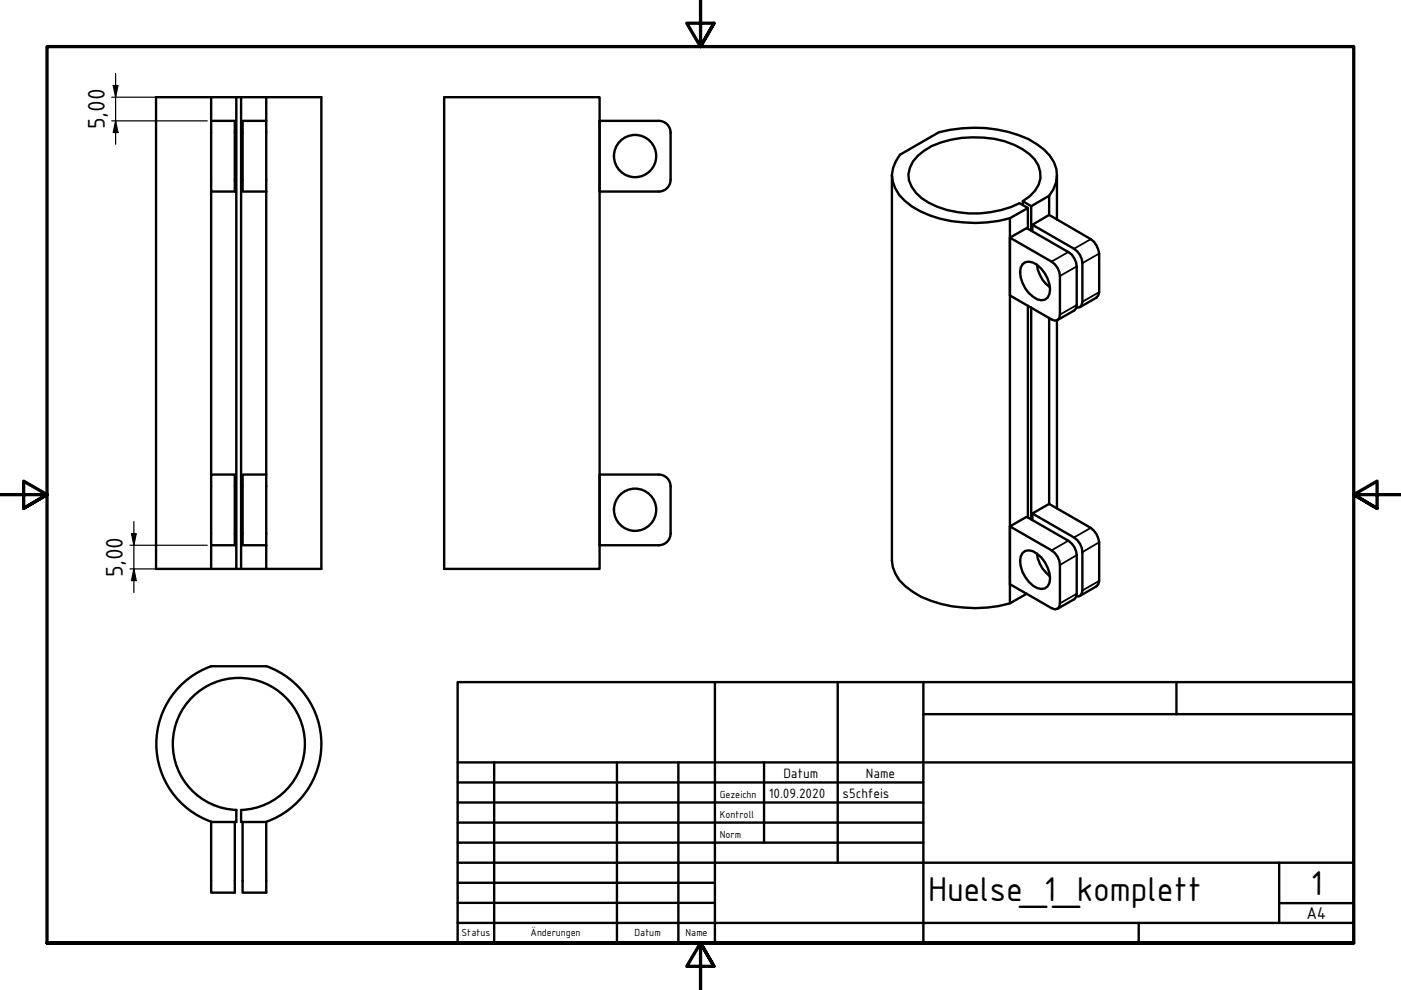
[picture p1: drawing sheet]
<svg xmlns="http://www.w3.org/2000/svg" width="297mm" height="210mm" viewBox="0 0 297 210" stroke-linecap="round" stroke-linejoin="round" font-family="sans-serif">
<!-- layer: Sichtbar (ISO) -->
<g fill="none" stroke="#000" stroke-width=".51">
<path d="M44.8 20.6h5.3v100M44.8 20.6h-11.7v100h17M44.8 25.6h5v15h-5zM44.8 20.6v5M50.1 20.6h1M56.5 20.6h-5.4v100h5.4M56.5 20.6v5M56.5 20.6h11.6v100h-11.6M94.2 20.6h32.9v100h-32.9zM139.6 25.6h-12.5v15h12.5M139.7 25.6a2.51 2.51 0 0 1 2.5 2.5M142.2 28.1v10a2.51 2.51 0 0 1-2.5 2.5"/>
<path d="M189.1 37.2v81.6a8.2 8.2 0 0 0 4.4 6.6 25 25 0 0 0 15.9 3.4l2.4-.3 2.3-.6M224.1 37.2v9.4M44.8 40.6v60M56.5 40.6h-5.1v-15h5.1v75M214.1 50.4v12.2l8.8 5.1 .7 .3 .6-.1 .4-.5 .1-.7v-8.2a3.9 3.9 0 0 0-1.8-3l-8.8-5.1 3.6-2 8.8 5a3.9 3.9 0 0 1 1.8 3.1v8.2l-.1 .7-.4 .4-3.6 2.1M216.8 56a2.22 2.22 0 0 1 3.1 .2 6.6 6.6 0 0 1 2.6 6.1 1.76 1.76 0 0 1-2.6 1.2 6.6 6.6 0 0 1-3.5-6.8zM216.9 42.6a7 7 0 0 0 3.7-4.8 5.8 5.8 0 0 0-2.4-5.1 18 18 0 0 0-12-3.6 17.3 17.3 0 0 0-11.6 4 5.2 5.2 0 0 0-.4 7.8 14.5 14.5 0 0 0 8.9 4.1 22.4 22.4 0 0 0 13.1-1.9l1.7 1M216.9 43.5v-.9l1.7 1.1M217.9 44.1l-3.8 2.2v81.6l3.6-2M217.9 44.1v4.4M218.6 43.7v5.2M218.9 47.7v1.3"/>
<path d="M219.8 56.1a7.3 7.3 0 0 0 2.8 4.8M222.4 41.5a6.7 6.7 0 0 0-1-9.8 22.5 22.5 0 0 0-15-4.6l-5 .4-2.3 .5-8.3 4.8a6.4 6.4 0 0 0-.2 8.5 18 18 0 0 0 11.2 5.6 29 29 0 0 0 12.3-.6M222.4 41.5v4.1M222.4 41.5l-3.8 2.2M217.9 64.8v44.9M218.6 65.2v44.9M222.4 67.4v39.4M224.1 67.9v39.9M229 65.1l3.5-2 .4-.5 .1-.7v-8.1a4.4 4.4 0 0 0-1.7-3.1l-8.9-5.1-3.5 2.1 8.8 5a3.9 3.9 0 0 1 1.8 3.1v8.2a1.04 1.04 0 0 1-1.3 1.2M44.8 100.6h5v15h-5zM44.8 115.6v5M56.5 115.6h-5.1v-15h5.1v20"/>
<path d="M139.6 100.6h-12.5v15h12.5M139.7 100.6a2.51 2.51 0 0 1 2.5 2.5M142.2 103.1v10a2.51 2.51 0 0 1-2.5 2.5M214.1 111.6v12.3l8.8 5 .7 .3 .6-.1 .4-.5 .1-.7v-8.1a3.9 3.9 0 0 0-1.8-3.1l-8.8-5.1 3.6-2 8.8 5.1a3.9 3.9 0 0 1 1.8 3v8.2l-.1 .7-.4 .4-3.6 2.1M216.8 117.3a2.15 2.15 0 0 1 3.1 .1 6.6 6.6 0 0 1 2.6 6.2 1.78 1.78 0 0 1-2.6 1.1 6.6 6.6 0 0 1-3.5-6.7zM218.9 108.9v1.4M219.8 117.4a7.3 7.3 0 0 0 2.8 4.8M50.1 120.6h1M229 126.3l3.5-2 .4-.4 .1-.7v-8.2a4.4 4.4 0 0 0-1.7-3.1l-8.9-5.1-3.5 2.1 8.8 5.1a3.9 3.9 0 0 1 1.8 3.1v8.1a1.04 1.04 0 0 1-1.3 1.2M44.8 174.2a17.5 17.5 0 0 1-11.7-16.5 17.5 17.5 0 0 1 11.7-16.5l11.7 .1a17.5 17.5 0 0 1 11.6 16.4 17.5 17.5 0 0 1-11.6 16.5M50.1 171.7v2.6h-5.3v15h5v-15M50.1 171.7a14 14 0 0 1-11.5-21.1 14 14 0 0 1 24.1 0 14 14 0 0 1-11.6 21.1"/>
<path d="M51.1 171.7v2.6h5.4v15h-5.1v-15"/>
<circle cx="134.7" cy="33.1" r="4.5"/>
<circle cx="134.7" cy="108.1" r="4.5"/>
</g>
<!-- layer: Sichtbar schmal (ISO) -->
<path d="M226.5 53.4l-3.6 2.1M228.3 56.5l-3.6 2M231.3 50.7l-3.6 2M233 53.8l-3.5 2M228.3 64.7l-3.6 2M233 61.9l-3.5 2.1M226.5 114.7l-3.6 2M228.3 117.7l-3.6 2.1M231.3 111.9l-3.6 2.1M233 115l-3.5 2.1M228.3 125.9l-3.6 2M233 123.2l-3.5 2" fill="none" stroke="#000" stroke-width=".38"/>
<!-- layer: Rahmen (ISO) -->
<path d="M148.5 -.1v10l-2.9-5h5.8l-2.9 5 2.9-5M0 104.9h10l-5-2.9v5.8l5-2.9-5 2.9M297 104.9h-10l5-2.9v5.8l-5-2.9 5 2.9M10 199.9v-190h277v190h-277h277M151.4 204.9l-2.9-5 2.9 5h-5.8l2.9-5v10" fill="none" stroke="#000" stroke-width=".7"/>
<!-- layer: Titel (ISO) -->
<g fill="none" stroke="#000" stroke-width=".51">
<path d="M97 144.6h190v55.3h-190zM151.6 144.6v55.3M177.6 144.6v38.3M195.8 151.4h91.2M195.8 144.6v55.3M249.4 144.6v6.8M97 165.9h98.8M97 170.2h98.8M97 174.4h98.8M97 178.7h98.8M97 161.6h190M104.8 161.6v38.3"/>
<path d="M130.8 161.6v38.3M143.8 161.6v38.3M162 161.6v17.1M97 195.7h190M97 182.9h190M97 187.2h54.6M97 191.4h54.6M241.4 195.7v4.2M271.2 191.5h15.8M271.2 182.9v12.8"/>
</g>
<path d="M24 18.1h1l-.5 2.5zM24.5 15.6v15M23.7 25.6h20.2M23.7 20.6h20.2M24.5 25.6l.5 2.5h-1zM27.6 115.6h16.3M27.9 113.1h1l-.5 2.5zM28.4 110.6v15M27.6 120.6h16.3M28.4 120.6l.5 2.5h-1z" fill="none" stroke="#000" stroke-width=".25"/>
<g fill="#000">
<path d="M24 18.1h1l-.5 2.5z" fill-rule="evenodd"/>
<path d="M24.5 25.6l.5 2.5h-1z" fill-rule="evenodd"/>
<path d="M27.9 113.1h1l-.5 2.5z" fill-rule="evenodd"/>
<path d="M28.4 120.6l.5 2.5h-1z" fill-rule="evenodd"/>
</g>
<g font-size="7.9">
<text x="196.8" y="191">Huelse_1_komplett</text>
<text x="277.9" y="189.7">1</text>
</g>
<g font-size="5.5">
<text x="22.2" y="27.4" transform="rotate(-90 22.2 27.4)">5,00</text>
<text x="26" y="122.4" transform="rotate(-90 26 122.4)">5,00</text>
</g>
<text font-size="3.9" x="277" y="194.9">A4</text>
<g font-size="3.1">
<text x="166.1" y="164.9">Datum</text>
<text x="183.6" y="164.9">Name</text>
<text x="163" y="169.1">10.09.2020</text>
<text x="178.6" y="169.1">s5chfeis</text>
</g>
<g font-size="2.3">
<text x="152.6" y="169.1">Gezeichn</text>
<text x="152.6" y="173.4">Kontroll</text>
<text x="152.6" y="177.6">Norm</text>
<text x="97.9" y="198.5">Status</text>
<text x="112.5" y="198.5">Änderungen</text>
<text x="134.6" y="198.5">Datum</text>
<text x="145.4" y="198.5">Name</text>
</g>
</svg>
